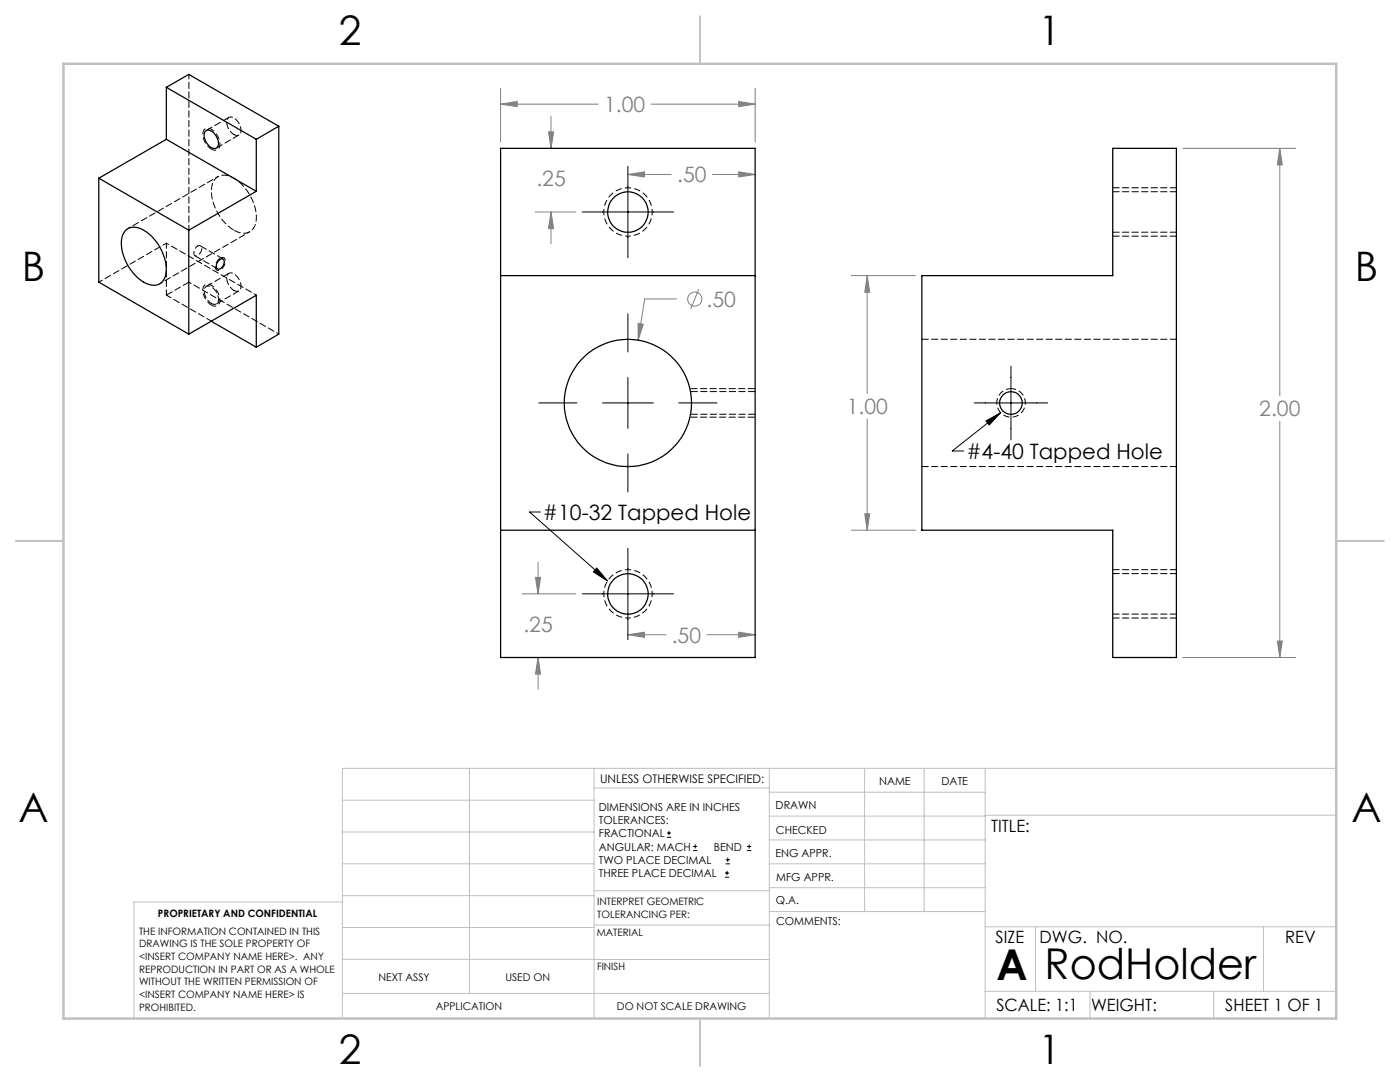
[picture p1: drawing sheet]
<svg xmlns="http://www.w3.org/2000/svg" width="279mm" height="216mm" viewBox="0 0 279 216" stroke-linecap="round" stroke-linejoin="round" font-family="sans-serif">
<g fill="none" stroke="#808080" stroke-width=".2">
<path d="M99.9 17.6v10.7M150.7 17.6v10.7M99.9 20.8l3.3-.6v1.1zM99.9 20.8h19.5M109.5 26.3h1l-.5 3.3zM110 23.2v6.4M125.3 34.8l3.3-.5v1zM125.3 34.8h8.6M129.9 20.8h20.8M142.2 34.8h8.5M147.4 20.2l3.3 .6-3.3 .5zM147.4 34.3l3.3 .5-3.3 .5z"/>
<path d="M236 29.6h22.6M255.4 29.6l.5 3.3h-1zM255.4 29.6v49.4M106.8 42.3h8.1M110 42.3l.5 3.3h-1zM110 42.3v6.3M135 59.7h-6.3l-1.3 8.2M139.5 57.7l-1.7 4M169.9 55h12.8M173.1 55l.5 3.3h-1zM173.1 55v23.5M127.4 64.5l1 .2-1 3.2z"/>
<path d="M173.1 83.6v22.2M255.4 84v47.2M104.2 118.5h10.7M106.9 115.2h1l-.5 3.3zM107.4 112.1v6.4M169.9 105.8h12.8M172.6 102.5h1l-.5 3.3zM107.4 131.2l.5 3.3h-1zM107.4 131.2v6.3M125.3 126.6l3.3-.4v1zM125.3 126.6h7.6M141.1 126.6h9.6"/>
<path d="M147.4 126.2l3.3 .4-3.3 .6zM236 131.2h22.6M254.9 127.9h1l-.5 3.3z"/>
<circle cx="138.7" cy="59.7" r="1.4"/>
</g>
<g fill="none" stroke="#000" stroke-width=".2">
<path d="M125.3 33.2v18.2M116.2 42.3h18.2M125.3 62.6v7.6M125.3 75.3v10.2M201.8 73.1v14.7M107.5 80.4h7.6M120.2 80.4h10.2M125.3 90.6v7.6M135.5 80.4h7.6M194.4 80.4h14.7M196.8 84l2.9-1.6-2.3 2.4zM199.7 82.4l-9.7 7.6h2.3"/>
<path d="M107.8 102.2h-2.1l15.5 13.7M116.2 118.5h18.2M119.1 113.3l2.1 2.6-2.8-1.8zM125.3 109.4v18.2M133.1 167.1h.8M133.1 166.2h.8M133.5 165.8v.9M138.3 169.7h.8M138.3 168.9h.8M138.7 168.5v.8M144.7 175h.8M144.7 174.2h.8"/>
<path d="M144.8 172.4h.9M144.8 171.6h.9M145.1 173.8v.8M145.2 171.1v.9M149.1 169.7h.8M149.1 168.9h.8M149.5 168.5v.8"/>
</g>
<path d="M125.3 47.1a4.8 4.8 0 0 1-4.2-7.1 4.8 4.8 0 0 1 8.3-.3 4.8 4.8 0 0 1-3.8 7.4h-.3M125.3 123.3a4.8 4.8 0 0 1-4.2-7.1 4.8 4.8 0 0 1 8.3-.3 4.8 4.8 0 0 1-3.8 7.4h-.3" fill="none" stroke="#000" stroke-width=".2" stroke-dasharray="1.3 .6" stroke-dashoffset=".7" stroke-linecap="butt"/>
<path d="M42.2 29.7a3.2 3.2 0 0 1-1.5-3.8 1.47 1.47 0 0 1 2.2 .6 2.58 2.58 0 0 1 .5 3.3 1.15 1.15 0 0 1-1.2-.1M42.2 60.9a3.2 3.2 0 0 1-1.5-3.9 1.47 1.47 0 0 1 2.2 .6 2.58 2.58 0 0 1 .5 3.3 1.15 1.15 0 0 1-1.2 0M201.8 77.6a2.84 2.84 0 0 1 2.5 4.1 2.84 2.84 0 0 1-4.9 .3 2.84 2.84 0 0 1 2.1-4.4h.3" fill="none" stroke="#000" stroke-width=".2" stroke-dasharray="1.3 .6" stroke-dashoffset=".3" stroke-linecap="butt"/>
<path d="M44 51.5a.7 .7 0 0 1 .9 .1 .7 .7 0 0 1 0 .9 1.51 1.51 0 0 1-1.7 1.4 1.73 1.73 0 0 1 .8-2.4" fill="none" stroke="#000" stroke-width=".2" stroke-dasharray="1.3 .6" stroke-dashoffset="-.1" stroke-linecap="butt"/>
<g fill="none" stroke="#c0c0c0" stroke-width=".2">
<path d="M68.3 159.7h50.3M93.7 153.3v44.9M118.6 153.3v49.9M118.6 157.2h34.9M153.5 153.3v49.9M153.5 158.1h43.1M172.5 153.3v28.6M184.4 153.3v28.6M196.6 153.3v49.9M266.7 153.3h-198.4v49.9M68.3 178.7h50.3M68.3 172.4h50.3"/>
<path d="M68.3 166h50.3M68.3 180h-41.6v23.2M118.6 177.7h35M153.5 167.6h43.1M153.5 162.8h43.1M153.5 172.4h43.1M153.5 177.1h43.1M196.6 162.7h70.1M68.3 198.2h85.2M68.3 191.4l85.2 .1M68.3 185.1h50.3M118.6 184.6h35"/>
<path d="M153.6 181.9h43M196.6 197.8h70.1M196.6 184.9h70.1M206.7 184.9v12.9M217.5 197.8v5.4M242.2 197.8v5.4M252.2 184.9v12.9"/>
</g>
<path d="M139.7 3.2v9.5M3.1 107.9h9.6M266.7 107.9h9.5M139.7 203.2v9.6" fill="none" stroke="#c0c0c0" stroke-width=".25"/>
<path d="M12.7 12.7h254v190.5h-254z" fill="none" stroke="#c0c0c0" stroke-width=".5"/>
<path d="M150.7 77.6h-13M150.7 83.2h-13" fill="none" stroke="#000" stroke-width=".2" stroke-dasharray="1.3 .6" stroke-dashoffset="-.2"/>
<path d="M222.1 37.5h12.7M222.1 47.1h12.7M222.1 113.7h12.7M222.1 123.3h12.7" fill="none" stroke="#000" stroke-width=".2" stroke-dasharray="1.3 .6"/>
<path d="M147.4 20.2l3.3 .6-3.3 .5zM99.9 20.8l3.3-.6v1.1zM125.3 34.8l3.3-.5v1zM147.4 34.3l3.3 .5-3.3 .5zM127.4 64.5v3.4l1-3.2zM106.9 115.2h1l-.5 3.3zM107.4 131.2l.5 3.3h-1zM125.3 126.6l3.3-.4v1zM147.4 126.2l3.3 .4-3.3 .6zM110 42.3l.5 3.3h-1zM109.5 26.3h1l-.5 3.3zM172.6 102.5h1l-.5 3.3zM173.1 55l.5 3.3h-1zM254.9 127.9h1l-.5 3.3zM255.4 29.6l.5 3.3h-1z" fill="#808080"/>
<path d="M119.1 113.3l2.1 2.6-2.8-1.8zM196.8 84l2.9-1.6-2.3 2.4z" fill="#000"/>
<g fill="none" stroke="#000" stroke-width=".25">
<path d="M33.2 17.4v10.4M33.2 17.4l18 10.4M33.2 17.4l4.5-2.5 17.9 10.3M19.7 35.6l18 10.3M19.7 35.6v20.7l18 10.4M33.2 27.8l-13.5 7.8M33.2 27.8l18 10.4M41 26.2a1.61 1.61 0 0 1 2.2 1 1.67 1.67 0 0 1-.1 2.4 2 2 0 0 1-2.1-1.7 1.76 1.76 0 0 1 0-1.7zM51.2 27.8v10.4M51.2 38.2l-13.5 7.7M55.6 25.2v41.5l-4.4 2.6M55.6 25.2l-4.4 2.6"/>
<path d="M99.9 29.6h50.8v101.6h-50.8zM24.9 46.1a2.83 2.83 0 0 1 3.8-.2 9.4 9.4 0 0 1 4.4 9 2.55 2.55 0 0 1-4 1.6 9.4 9.4 0 0 1-4.8-9.2zM37.7 45.9v20.8M43.7 52a.6 .6 0 0 1 .8-.3 .6 .6 0 0 1 .2 .9 1.21 1.21 0 0 1-1.3 1.1 1.21 1.21 0 0 1 .3-1.7zM99.9 55h50.8M184 55h38.1v-25.4h12.7v101.6h-12.7v-25.4h-38.1zM37.7 66.7l13.5-7.8v10.4M42.2 64.1l9 5.2M99.9 105.8h50.8"/>
<circle cx="125.3" cy="42.3" r="4"/>
<circle cx="125.3" cy="80.4" r="12.7"/>
<circle cx="201.8" cy="80.4" r="2.26"/>
<circle cx="125.3" cy="118.5" r="4"/>
</g>
<path d="M43.2 29.5l4.5-2.6M45.7 23.4l-4.5 2.6M33.2 58.9l4.5-2.6M38.9 51l4.5 2.6M44.5 51.7l-4.5-2.6M45.7 54.5l-4.5 2.6M46.7 45.9a2.77 2.77 0 0 0 3.9-.4 7 7 0 0 0-.9-6.8 6.9 6.9 0 0 0-5.2-3.8 2.71 2.71 0 0 0-2.3 3.2 9.9 9.9 0 0 0 4.5 7.8M43.2 60.6l4.5-2.6M150.7 78.1h-12.9M137.8 82.7h12.9" fill="none" stroke="#000" stroke-width=".2" stroke-dasharray="1.3 .6" stroke-dashoffset="-.1"/>
<path d="M234.8 38.3h-12.7M222.1 46.3h12.7M234.8 67.7h-50.8M184 93.1h50.8M234.8 114.5h-12.7M222.1 122.5h12.7" fill="none" stroke="#000" stroke-width=".2" stroke-dasharray="1.3 .6"/>
<path d="M39.4 49.1l-.6 .9a.65 .65 0 0 0-.2 .6 .65 .65 0 0 0 .6 .5 1.31 1.31 0 0 0 .8-2h-.6" fill="none" stroke="#000" stroke-width=".2" stroke-dasharray="1.3 .6" stroke-dashoffset=".6"/>
<path d="M37.7 14.8v31.1M46.7 26.8a.93 .93 0 0 0 1.1 0 .93 .93 0 0 0 .3-1.1 2.48 2.48 0 0 0-2.3-2.3 1.68 1.68 0 0 0-.1 2.5l1 .9M46.7 57.9a.93 .93 0 0 0 1.1 0 .93 .93 0 0 0 .3-1.1 2.48 2.48 0 0 0-2.3-2.3 1.68 1.68 0 0 0-.1 2.5l1 .9M42.2 60.5a.93 .93 0 0 0 1.1 0 .93 .93 0 0 0 .3-1.1 2.48 2.48 0 0 0-2.3-2.3 1.68 1.68 0 0 0-.1 2.5l1 .9" fill="none" stroke="#000" stroke-width=".2" stroke-dasharray="1.3 .6" stroke-dashoffset=".3"/>
<path d="M19.7 56.3l13.5-7.8" fill="none" stroke="#000" stroke-width=".2" stroke-dasharray="1.3 .6" stroke-dashoffset=".5"/>
<path d="M33.2 58.9l9 5.2M33.2 48.5v10.4" fill="none" stroke="#000" stroke-width=".2" stroke-dasharray="1.3 .6" stroke-dashoffset=".2"/>
<path d="M43.5 35.2l-18 10.4M31.9 56.6l18-10.4M33.2 48.5l18 10.4M37.7 56.3l18 10.4" fill="none" stroke="#000" stroke-width=".2" stroke-dasharray="1.3 .6" stroke-dashoffset=".7"/>
<g font-size="8.5">
<text x="198.9" y="195.5">A</text>
<text x="208.5" y="195.4">RodHolder</text>
</g>
<g font-size="8.1">
<text x="67.6" y="8.9">2</text>
<text x="207.3" y="8.9">1</text>
<text x="4.4" y="56.2">B</text>
<text x="270.4" y="56.2">B</text>
<text x="3.7" y="164.1">A</text>
<text x="269.7" y="164.1">A</text>
<text x="67.6" y="212.4">2</text>
<text x="207.3" y="212.4">1</text>
</g>
<g font-size="4.2" fill="#808080">
<text x="120.6" y="22.3">1.00</text>
<text x="107.1" y="37">.25</text>
<text x="135.1" y="36.4">.50</text>
<text x="141" y="61.2">.50</text>
<text x="169" y="82.7">1.00</text>
<text x="251.3" y="83.1">2.00</text>
<text x="104.5" y="126.1">.25</text>
<text x="134.1" y="128.2">.50</text>
</g>
<g font-size="4.2">
<text x="192.9" y="91.6">#4-40 Tapped Hole</text>
<text x="108.4" y="103.8">#10-32 Tapped Hole</text>
</g>
<g font-size="3.4">
<text x="197.8" y="166">TITLE:</text>
<text x="198.7" y="188.1">SIZE</text>
<text x="207.5" y="188.1">DWG. NO.</text>
<text x="256.5" y="188.2">REV</text>
<text x="198.8" y="201.7">SCALE: 1:1</text>
<text x="217.7" y="201.8">WEIGHT:</text>
<text x="244.5" y="201.7">SHEET 1 OF 1</text>
</g>
<text font-size="2.4" x="119.8" y="156.2">UNLESS OTHERWISE SPECIFIED:</text>
<g font-size="2.2">
<text x="119.5" y="161.8">DIMENSIONS ARE IN INCHES</text>
<text x="154.8" y="161.4">DRAWN</text>
<text x="175.4" y="156.6">NAME</text>
<text x="187.9" y="156.7">DATE</text>
<text x="119.5" y="164.4">TOLERANCES:</text>
<text x="119.5" y="167.1">FRACTIONAL</text>
<text x="154.9" y="166.3">CHECKED</text>
<text x="119.5" y="169.7">ANGULAR: MACH</text>
<text x="119.5" y="172.4">TWO PLACE DECIMAL</text>
<text x="142.5" y="169.7">BEND</text>
<text x="154.8" y="171">ENG APPR.</text>
<text x="119.5" y="175">THREE PLACE DECIMAL</text>
<text x="154.9" y="175.7">MFG APPR.</text>
<text x="154.9" y="180.4">Q.A.</text>
<text x="154.9" y="184.6">COMMENTS:</text>
</g>
<g font-size="2.1">
<text x="75.5" y="195.7">NEXT ASSY</text>
<text x="100.9" y="195.7">USED ON</text>
<text x="86.9" y="201.5">APPLICATION</text>
<text x="123.1" y="201.6">DO NOT SCALE DRAWING</text>
</g>
<g font-size="2">
<text x="31.5" y="182.9">PROPRIETARY AND CONFIDENTIAL</text>
<text x="119.2" y="180.6">INTERPRET GEOMETRIC</text>
<text x="119.2" y="183.1">TOLERANCING PER:</text>
<text x="27.8" y="186.5">THE INFORMATION CONTAINED IN THIS</text>
<text x="27.8" y="189">DRAWING IS THE SOLE PROPERTY OF</text>
<text x="27.8" y="191.6">&lt;INSERT COMPANY NAME HERE&gt;. ANY</text>
<text x="119.1" y="186.7">MATERIAL</text>
<text x="27.8" y="194.1">REPRODUCTION IN PART OR AS A WHOLE</text>
<text x="27.8" y="196.6">WITHOUT THE WRITTEN PERMISSION OF</text>
<text x="119.1" y="193.5">FINISH</text>
<text x="27.8" y="199.1">&lt;INSERT COMPANY NAME HERE&gt; IS</text>
<text x="27.8" y="201.7">PROHIBITED.</text>
</g>
</svg>
